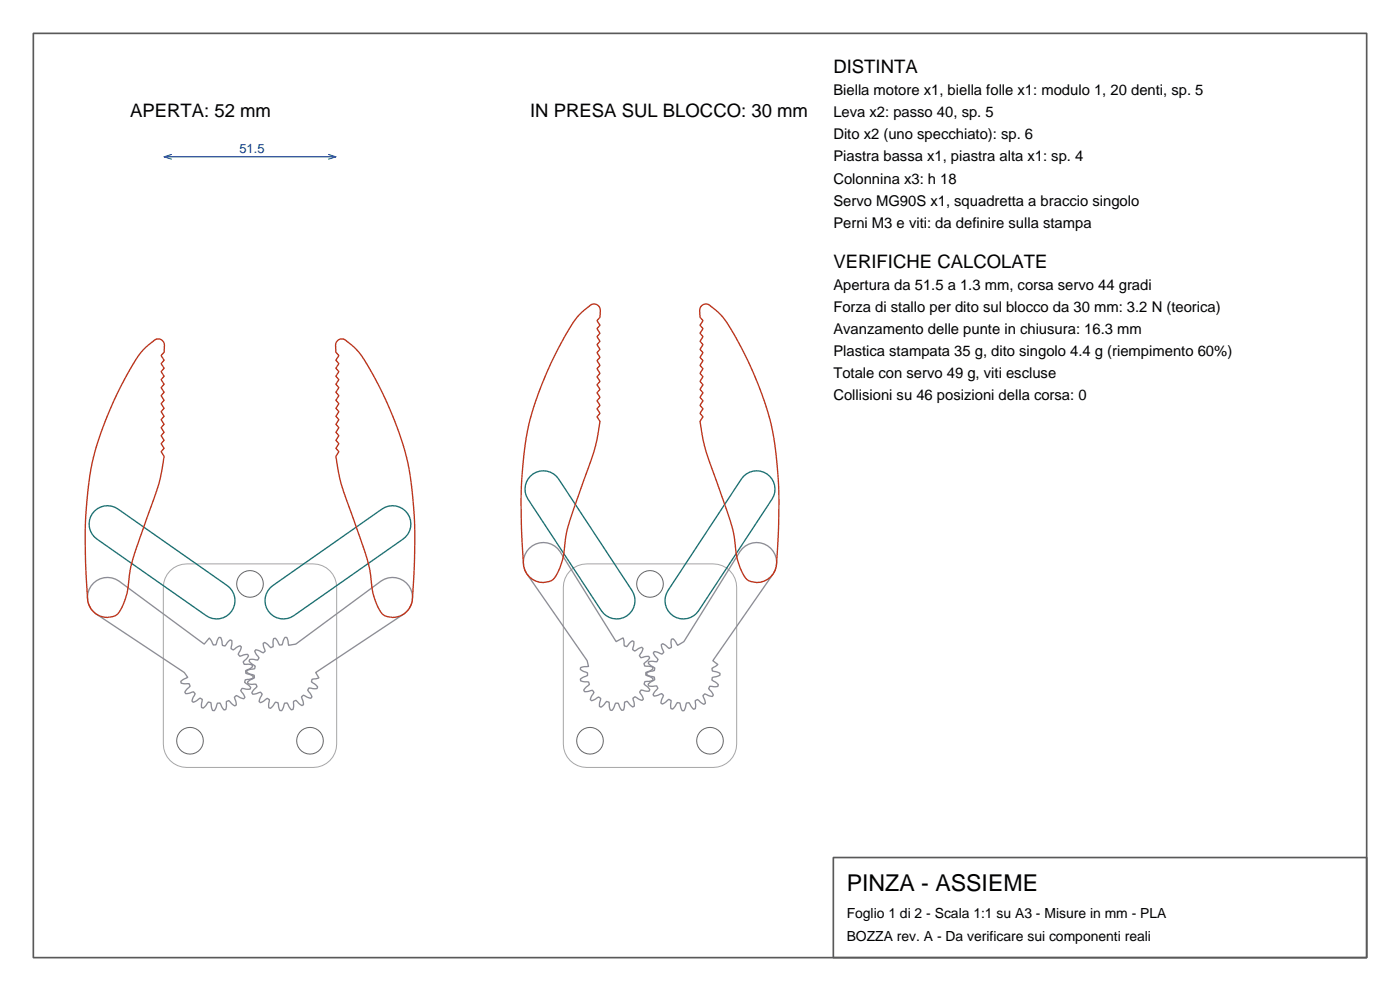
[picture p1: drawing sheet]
<svg xmlns="http://www.w3.org/2000/svg" width="420mm" height="297mm" viewBox="0 0 420 297" stroke-linecap="round" stroke-linejoin="round" font-family="sans-serif">
<path d="M10 10h400v277h-400zM250 257h159.9l.1 29.9-159.9 .1z" fill="none" stroke="#595959" stroke-width=".5"/>
<path d="M51.1 171a7 7 0 0 1 4.9-2h38a7 7 0 0 1 7 7v47a7 7 0 0 1-7 7h-38a7 7 0 0 1-7-7v-47a7 7 0 0 1 2.1-5zM171.1 171a7 7 0 0 1 4.9-2h38a7 7 0 0 1 7 7v47a7 7 0 0 1-7 7h-38a7 7 0 0 1-7-7v-47a7 7 0 0 1 2.1-5z" fill="none" stroke="#a6a6a6" stroke-width=".3"/>
<path d="M28.1 174.7a6 6 0 0 1 7.6-.6l25.6 18.9 1.5-1.8 1.2 2.1h.8l.4-1.5a.87 .87 0 0 1 1-.7l.5 2.3 .8 .2 .9-1.2a.87 .87 0 0 1 1.1-.4l-.2 2.4 .7 .4 1.2-.9a.87 .87 0 0 1 1.2 0l-1 2.2 .5 .6 1.5-.5a.87 .87 0 0 1 1.2 .4l-1.6 1.8 .3 .7h1.5a.87 .87 0 0 1 1 .7l-2.1 1.2v.8l1.5 .4a.87 .87 0 0 1 .7 1l-2.3 .5-.2 .8 1.2 .9a.87 .87 0 0 1 .4 1.1l-2.4-.2-.4 .7 .9 1.2a.87 .87 0 0 1 0 1.2l-2.2-1-.6 .5 .5 1.5a.87 .87 0 0 1-.4 1.2l-1.8-1.6-.7 .3v1.5a.87 .87 0 0 1-.7 1l-1.2-2.1h-.8l-.4 1.5a.87 .87 0 0 1-1 .7l-.5-2.3-.8-.2-.9 1.2a.87 .87 0 0 1-1.1 .4l.2-2.4-.7-.4-1.2 .9a.87 .87 0 0 1-1.2 0l1-2.2-.5-.6-1.5 .5a.87 .87 0 0 1-1.2-.4l1.6-1.8-.3-.7h-1.5a.87 .87 0 0 1-1-.7l2.1-1.2-1-1.4-26.5-17.6a6 6 0 0 1-.7-9.3zM158.8 164.3a6 6 0 0 1 9.2 1l16.8 27 2.1-1.1 .4 2.3 .7 .3 1-1.2a.87 .87 0 0 1 1.2-.3l-.4 2.4 .6 .4 1.3-.8a.86 .86 0 0 1 1.2 .1l-1.1 2.1 .5 .6 1.4-.4a.87 .87 0 0 1 1.2 .5l-1.7 1.7 .2 .7 1.5 .1a.86 .86 0 0 1 1 .8l-2.2 1.1v.7l1.5 .6a.87 .87 0 0 1 .6 1l-2.3 .4-.3 .7 1.2 1a.87 .87 0 0 1 .3 1.2l-2.4-.4-.4 .6 .8 1.3a.86 .86 0 0 1-.1 1.2l-2.1-1.1-.6 .5 .4 1.4a.87 .87 0 0 1-.5 1.2l-1.7-1.7-.7 .2-.1 1.5a.86 .86 0 0 1-.8 1l-1.1-2.2h-.7l-.6 1.5a.87 .87 0 0 1-1 .6l-.4-2.4-.7-.2-1 1.2a.87 .87 0 0 1-1.2 .3l.4-2.4-.6-.4-1.3 .8a.86 .86 0 0 1-1.2-.1l1.1-2.1-.5-.6-1.4 .4a.87 .87 0 0 1-1.2-.5l1.7-1.7-.2-.7-1.5-.1a.86 .86 0 0 1-1-.8l2.2-1.1v-.7l-1.5-.6a.87 .87 0 0 1-.6-1l2.4-.4-.5-1.7-18.1-26.1a6 6 0 0 1 .8-7.6zM222.7 164.4a6 6 0 0 1 8.1-.5 6 6 0 0 1 1.2 8l-18.1 26.1 1.4 1.1-1.7 1.2 .1 .8 1.5 .3a.87 .87 0 0 1 .8 .9l-2.3 .7-.1 .8 1.3 .8a.87 .87 0 0 1 .5 1.1h-2.5l-.3 .7 1 1.1a.87 .87 0 0 1 .1 1.2l-2.3-.8-.5 .6 .6 1.4a.87 .87 0 0 1-.3 1.2l-1.9-1.5-.7 .4 .1 1.5a.87 .87 0 0 1-.6 1.1l-1.4-2-.8 .1-.3 1.5a.87 .87 0 0 1-.9 .8l-.7-2.3-.8-.1-.8 1.3a.87 .87 0 0 1-1.1 .5v-2.5l-.7-.3-1.1 1a.87 .87 0 0 1-1.2 .1l.8-2.3-.6-.5-1.4 .6a.87 .87 0 0 1-1.2-.3l1.5-1.9-.4-.7-1.5 .1a.87 .87 0 0 1-1.1-.6l2-1.4-.1-.8-1.5-.3a.87 .87 0 0 1-.8-.9l2.3-.7 .1-.8-1.3-.8a.87 .87 0 0 1-.5-1.1h2.5l.3-.7-1-1.1a.87 .87 0 0 1-.1-1.2l2.3 .8 .5-.6-.6-1.4a.87 .87 0 0 1 .3-1.2l1.9 1.5 .7-.4-.1-1.5a.87 .87 0 0 1 .6-1.1l1.4 2 1.9-1.1zM76.7 194.7l2.3 1 .6-.6-.5-1.4a.87 .87 0 0 1 .3-1.2l1.8 1.6 .7-.3v-1.5a.86 .86 0 0 1 .7-1l1.2 2h.8l.5-1.5a.87 .87 0 0 1 .9-.8l.6 2.4 2.1-.4 25.6-18.9a6 6 0 0 1 8.4 1.5 6 6 0 0 1-1.5 8.4l-26.5 17.6 1 1.6-2.1 .4-.2 .7 1.3 .9a.87 .87 0 0 1 .4 1.2l-2.4-.2-.4 .6 .9 1.2a.87 .87 0 0 1 .1 1.3l-2.3-1-.6 .6 .5 1.4a.87 .87 0 0 1-.3 1.2l-1.8-1.6-.7 .3v1.5a.86 .86 0 0 1-.7 1l-1.2-2h-.8l-.5 1.5a.87 .87 0 0 1-.9 .8l-.6-2.4-.7-.2-.9 1.3a.87 .87 0 0 1-1.2 .4l.2-2.4-.6-.4-1.2 .9a.87 .87 0 0 1-1.3 .1l1-2.3-.6-.6-1.4 .5a.87 .87 0 0 1-1.2-.3l1.6-1.8-.3-.7h-1.5a.86 .86 0 0 1-1-.7l2-1.2v-.8l-1.5-.5a.87 .87 0 0 1-.8-.9l2.4-.6 .2-.7-1.3-.9a.87 .87 0 0 1-.4-1.2l2.4 .2 .4-.6-.9-1.2a.87 .87 0 0 1-.1-1.3z" fill="none" stroke="#8c8c99" stroke-width=".4"/>
<path d="M28.4 153.1a5.5 5.5 0 0 1 7-.5l32.8 22.9a5.5 5.5 0 0 1 1.3 7.7 5.5 5.5 0 0 1-7.7 1.3l-32.7-22.9a5.5 5.5 0 0 1-.7-8.5zM159.1 142.7a5.5 5.5 0 0 1 8.5 .9l22 33.4a5.5 5.5 0 0 1-1.6 7.6 5.5 5.5 0 0 1-7.6-1.6l-22-33.4a5.5 5.5 0 0 1 .7-6.9zM223.1 142.7a5.5 5.5 0 0 1 7.4-.4 5.5 5.5 0 0 1 1.1 7.3l-22 33.4a5.5 5.5 0 0 1-7.6 1.6 5.5 5.5 0 0 1-1.6-7.6zM81 176.2l33.6-23.6a5.5 5.5 0 0 1 7.7 1.3 5.5 5.5 0 0 1-1.4 7.7l-32.7 22.9a5.5 5.5 0 0 1-7.4-.9 5.5 5.5 0 0 1 .2-7.4z" fill="none" stroke="#1a7373" stroke-width=".4"/>
<path d="M173.9 94.2l3-2.5a1.86 1.86 0 0 1 2.1-.5 1.86 1.86 0 0 1 1.1 1.8l-.1 2.1-.9 1 .9 1.4-.9 1 .9 1.4-.9 1 .9 1.4-.9 1 .9 1.4-.9 1 .9 1.4-.9 1 .9 1.4-.9 1 .9 1.4-.9 1 .9 1.4-.9 1 .9 1.4-.9 1 .9 1.4-.9 1 .9 1.4-.9 1 .9 1.4-.9 1a3 3 0 0 1 .6 3.2l-.4 2.5a151.3 151.3 0 0 1-6.4 19.7 50.4 50.4 0 0 0-3.9 16.5l-.9 2.9a7.5 7.5 0 0 1-2.9 4.4 6 6 0 0 1-8.2-6.2 150.7 150.7 0 0 1 1.4-39.7 103.1 103.1 0 0 1 14.9-33.3zM210.5 91.6a1.83 1.83 0 0 1 2.6 .1l.4 .3a20.5 20.5 0 0 1 6.6 8.1 101.8 101.8 0 0 1 12.1 31.4 166.6 166.6 0 0 1 .7 38.3 5.7 5.7 0 0 1-9.1 3.6 20.1 20.1 0 0 1-3.3-10.8 77.1 77.1 0 0 0-4.7-16l-.9-2.5a62.5 62.5 0 0 1-4.9-17.8l.9-1.4-.9-1 .9-1.4-.9-1 .9-1.4-.9-1 .9-1.4-.9-1 .9-1.4-.9-1 .9-1.4-.9-1 .9-1.4-.9-1 .9-1.4-.9-1 .9-1.4-.9-1 .9-1.4-.9-1 .9-1.4-.9-1 .9-1.4-.9-1 .9-1.4-.9-1v-2.6zM43.1 104.7l3-2.6a1.86 1.86 0 0 1 2.1-.4 1.86 1.86 0 0 1 1.1 1.8l-.1 2.1-.9 1 .9 1.4-.9 1 .9 1.4-.9 1 .9 1.4-.9 1 .9 1.4-.9 1 .9 1.4-.9 1 .9 1.4-.9 1 .9 1.4-.9 1 .9 1.4-.9 1 .9 1.4-.9 1 .9 1.4-.9 1 .9 1.4-.9 1 .9 1.4-.9 1a3 3 0 0 1 .7 3.1l-.5 2.6a151.2 151.2 0 0 1-6.4 19.7 50.4 50.4 0 0 0-3.9 16.5l-.8 2.9a7.5 7.5 0 0 1-3 4.4 6 6 0 0 1-8.2-6.2 150.7 150.7 0 0 1 1.5-39.7 103.1 103.1 0 0 1 14.8-33.3zM101.2 102.1a1.83 1.83 0 0 1 2.7 0l.3 .3a20.5 20.5 0 0 1 6.7 8.1 101.8 101.8 0 0 1 12 31.4 166.6 166.6 0 0 1 .8 38.3 5.7 5.7 0 0 1-9.1 3.7 20.1 20.1 0 0 1-3.3-10.9 77.1 77.1 0 0 0-4.7-15.9l-.9-2.5a62.6 62.6 0 0 1-4.9-17.8l.9-1.4-.9-1 .9-1.4-.9-1 .9-1.4-.9-1 .9-1.4-.9-1 .9-1.4-.9-1 .9-1.4-.9-1 .9-1.4-.9-1 .9-1.4-.9-1 .9-1.4-.9-1 .9-1.4-.9-1 .9-1.4-.9-1 .9-1.4-.9-1 .9-1.4-.9-1-.1-2.6z" fill="none" stroke="#bf331a" stroke-width=".4"/>
<g fill="none" stroke="#666" stroke-width=".3">
<circle cx="75" cy="175" r="4"/>
<circle cx="195" cy="175" r="4"/>
<circle cx="57" cy="222" r="4"/>
<circle cx="93" cy="222" r="4"/>
<circle cx="177" cy="222" r="4"/>
<circle cx="213" cy="222" r="4"/>
</g>
<path d="M49.2 47h51.6M51.4 46.3l-2.2 .7 2.2 .7M98.6 46.3l2.2 .7-2.2 .7" fill="none" stroke="#0d338c" stroke-width=".3"/>
<text font-size="6.9" x="254" y="267">PINZA - ASSIEME</text>
<g font-size="5.6">
<text x="250" y="22">DISTINTA</text>
<text x="39" y="35">APERTA: 52 mm</text>
<text x="159" y="35">IN PRESA SUL BLOCCO: 30 mm</text>
<text x="250" y="80.2">VERIFICHE CALCOLATE</text>
</g>
<g font-size="4.4">
<text x="250" y="28.6">Biella motore x1, biella folle x1: modulo 1, 20 denti, sp. 5</text>
<text x="250" y="35.2">Leva x2: passo 40, sp. 5</text>
<text x="250" y="41.8">Dito x2 (uno specchiato): sp. 6</text>
<text x="250" y="48.4">Piastra bassa x1, piastra alta x1: sp. 4</text>
<text x="250" y="55">Colonnina x3: h 18</text>
<text x="250" y="61.6">Servo MG90S x1, squadretta a braccio singolo</text>
<text x="250" y="68.2">Perni M3 e viti: da definire sulla stampa</text>
<text x="250" y="86.8">Apertura da 51.5 a 1.3 mm, corsa servo 44 gradi</text>
<text x="250" y="93.4">Forza di stallo per dito sul blocco da 30 mm: 3.2 N (teorica)</text>
<text x="250" y="100">Avanzamento delle punte in chiusura: 16.3 mm</text>
<text x="250" y="106.6">Plastica stampata 35 g, dito singolo 4.4 g (riempimento 60%)</text>
<text x="250" y="113.2">Totale con servo 49 g, viti escluse</text>
<text x="250" y="119.8">Collisioni su 46 posizioni della corsa: 0</text>
</g>
<g font-size="4.2">
<text x="254" y="275">Foglio 1 di 2 - Scala 1:1 su A3 - Misure in mm - PLA</text>
<text x="254" y="282">BOZZA rev. A - Da verificare sui componenti reali</text>
</g>
<text font-size="3.9" fill="#0d338c" x="71.8" y="46">51.5</text>
</svg>
